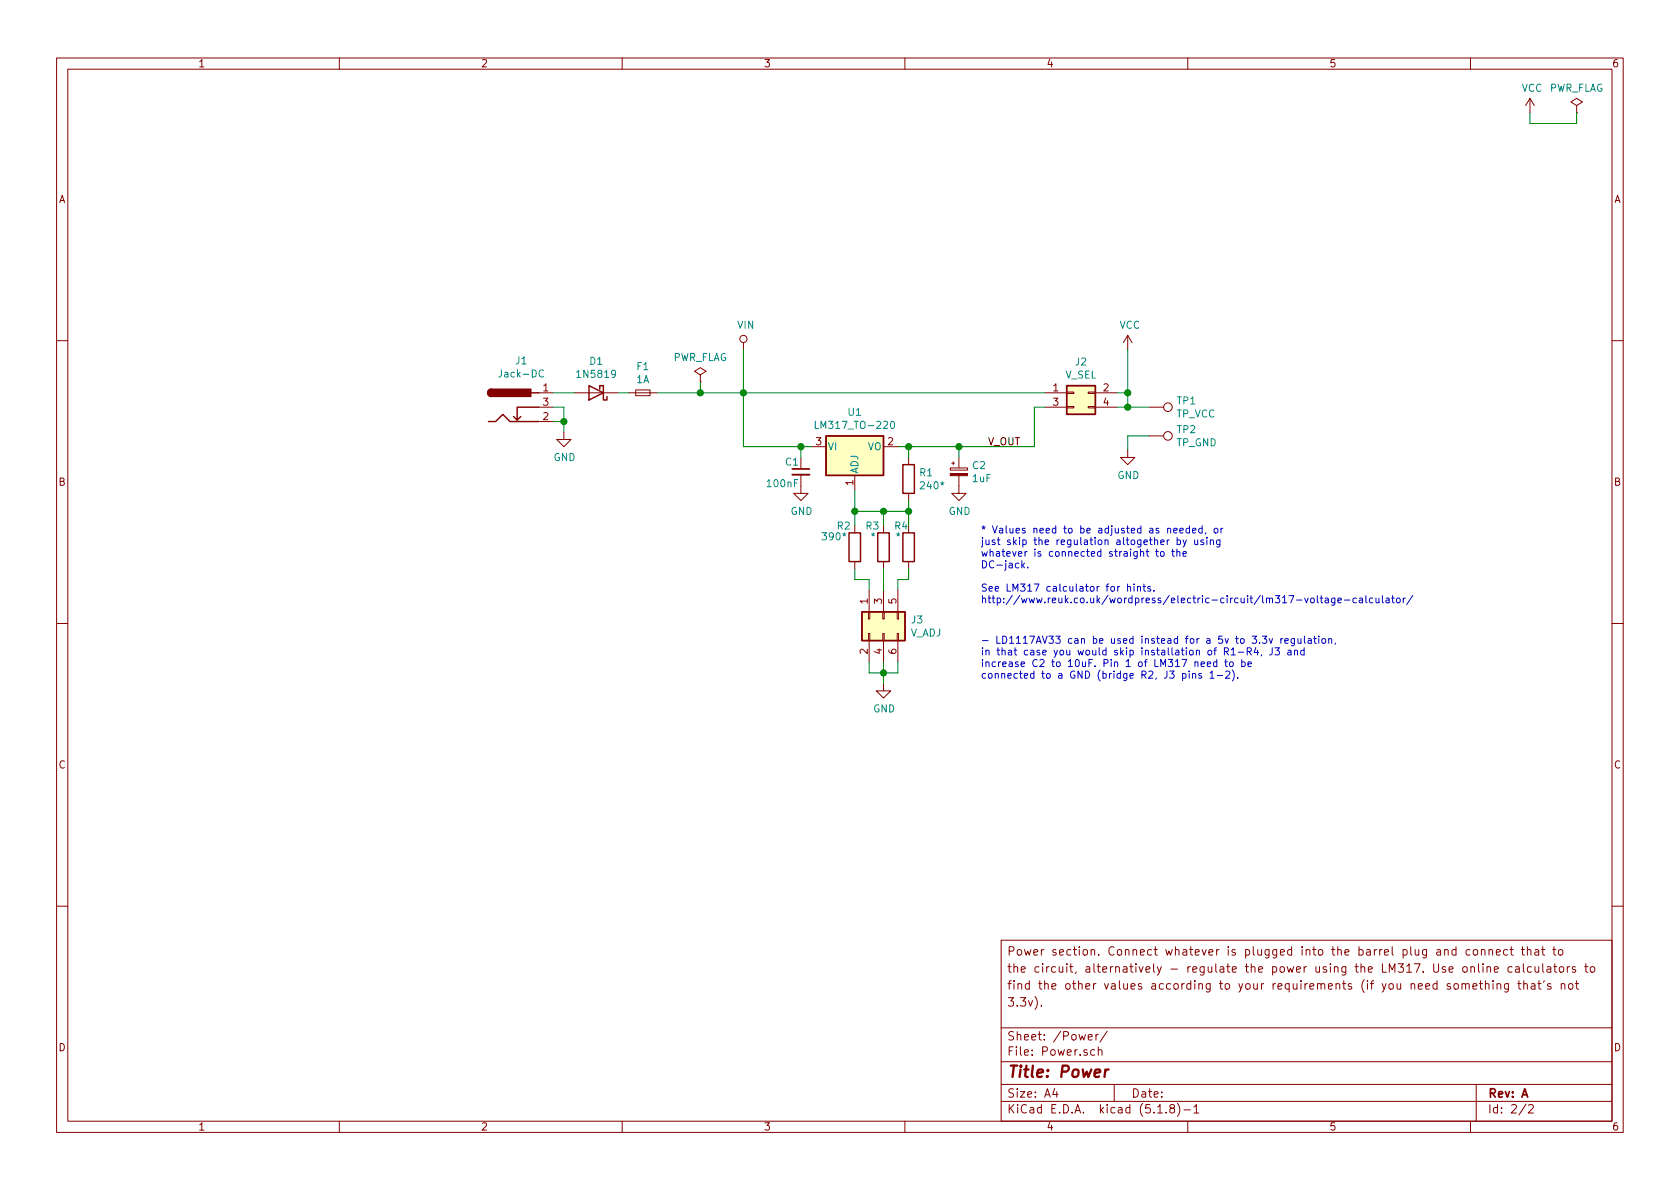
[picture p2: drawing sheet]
EESchema Schematic File Version 4
EELAYER 30 0
EELAYER END
$Descr A4 11693 8268
encoding utf-8
Sheet 2 2
Title "Power"
Date ""
Rev "A"
Comp ""
Comment1 "3.3v)."
Comment2 "find the other values according to your requirements (if you need something that's not"
Comment3 "the circuit, alternatively - regulate the power using the LM317. Use online calculators to"
Comment4 "Power section. Connect whatever is plugged into the barrel plug and connect that to"
$EndDescr
$Comp
L Device:C_Small C?
U 1 1
P 5575 3275
AR Path="/6440E51A" Ref="C?"  Part="1" 
AR Path="/643F8439/6440E51A" Ref="C1"  Part="1" 
F 0 "C1" H 5585 3345 50  0000 L CNN
F 1 "100nF" H 5585 3195 50  0000 L CNN
F 2 "Capacitor_THT:C_Disc_D4.7mm_W2.5mm_P5.00mm" H 5575 3275 50  0001 C CNN
F 3 "" H 5575 3275 50  0001 C CNN
	1    5575 3275
	-1   0    0    -1  
$EndComp
$Comp
L Regulator_Linear:LM317_TO-220 U?
U 1 1
P 5950 3100
AR Path="/6440E520" Ref="U?"  Part="1" 
AR Path="/643F8439/6440E520" Ref="U1"  Part="1" 
F 0 "U1" H 5950 3342 50  0000 C CNN
F 1 "LM317_TO-220" H 5950 3251 50  0000 C CNN
F 2 "Package_TO_SOT_THT:TO-220-3_Horizontal_TabDown" H 5950 3350 50  0001 C CIN
F 3 "http://www.ti.com/lit/ds/symlink/lm317.pdf" H 5950 3100 50  0001 C CNN
	1    5950 3100
	1    0    0    -1  
$EndComp
Wire Wire Line
	5650 3100 5575 3100
Wire Wire Line
	5575 3100 5575 3175
Wire Wire Line
	6250 3100 6325 3100
Wire Wire Line
	6325 3100 6325 3175
$Comp
L Device:R R?
U 1 1
P 6325 3325
AR Path="/6440E52A" Ref="R?"  Part="1" 
AR Path="/643F8439/6440E52A" Ref="R1"  Part="1" 
F 0 "R1" H 6395 3371 50  0000 L CNN
F 1 "240*" H 6395 3280 50  0000 L CNN
F 2 "resistor:R_Axial_DIN0207_L6.3mm_D2.5mm_P10.16mm_Horizontal" V 6255 3325 50  0001 C CNN
F 3 "~" H 6325 3325 50  0001 C CNN
	1    6325 3325
	1    0    0    -1  
$EndComp
$Comp
L power:GND #PWR?
U 1 1
P 5575 3375
AR Path="/6440E530" Ref="#PWR?"  Part="1" 
AR Path="/643F8439/6440E530" Ref="#PWR03"  Part="1" 
F 0 "#PWR03" H 5575 3125 50  0001 C CNN
F 1 "GND" H 5580 3202 50  0000 C CNN
F 2 "" H 5575 3375 50  0001 C CNN
F 3 "" H 5575 3375 50  0001 C CNN
	1    5575 3375
	1    0    0    -1  
$EndComp
$Comp
L Device:CP_Small C?
U 1 1
P 6675 3275
AR Path="/6440E536" Ref="C?"  Part="1" 
AR Path="/643F8439/6440E536" Ref="C2"  Part="1" 
F 0 "C2" H 6763 3321 50  0000 L CNN
F 1 "1uF" H 6763 3230 50  0000 L CNN
F 2 "Capacitor_THT:CP_Radial_D4.0mm_P2.00mm" H 6675 3275 50  0001 C CNN
F 3 "~" H 6675 3275 50  0001 C CNN
	1    6675 3275
	1    0    0    -1  
$EndComp
$Comp
L power:GND #PWR?
U 1 1
P 6675 3375
AR Path="/6440E53C" Ref="#PWR?"  Part="1" 
AR Path="/643F8439/6440E53C" Ref="#PWR05"  Part="1" 
F 0 "#PWR05" H 6675 3125 50  0001 C CNN
F 1 "GND" H 6680 3202 50  0000 C CNN
F 2 "" H 6675 3375 50  0001 C CNN
F 3 "" H 6675 3375 50  0001 C CNN
	1    6675 3375
	1    0    0    -1  
$EndComp
Wire Wire Line
	6675 3175 6675 3100
Wire Wire Line
	6675 3100 6325 3100
Connection ~ 6325 3100
$Comp
L power:VCC #PWR?
U 1 1
P 7850 2425
AR Path="/6440E545" Ref="#PWR?"  Part="1" 
AR Path="/643F8439/6440E545" Ref="#PWR06"  Part="1" 
F 0 "#PWR06" H 7850 2275 50  0001 C CNN
F 1 "VCC" H 7865 2598 50  0000 C CNN
F 2 "" H 7850 2425 50  0001 C CNN
F 3 "" H 7850 2425 50  0001 C CNN
	1    7850 2425
	1    0    0    -1  
$EndComp
Wire Wire Line
	6325 3475 6325 3550
Wire Wire Line
	6325 3550 6150 3550
Wire Wire Line
	5950 3550 5950 3400
Wire Wire Line
	5950 3550 5950 3650
Connection ~ 5950 3550
$Comp
L barrel_jack:Jack-DC J?
U 1 1
P 3550 2825
AR Path="/6440E550" Ref="J?"  Part="1" 
AR Path="/643F8439/6440E550" Ref="J1"  Part="1" 
F 0 "J1" H 3629 3150 50  0000 C CNN
F 1 "Jack-DC" H 3629 3059 50  0000 C CNN
F 2 "power:BARREL_JACK" H 3600 2785 50  0001 C CNN
F 3 "~" H 3600 2785 50  0001 C CNN
	1    3550 2825
	1    0    0    -1  
$EndComp
$Comp
L barrel_jack:VIN #PWR?
U 1 1
P 5175 2425
AR Path="/6440E556" Ref="#PWR?"  Part="1" 
AR Path="/643F8439/6440E556" Ref="#PWR02"  Part="1" 
F 0 "#PWR02" H 5175 2275 50  0001 C CNN
F 1 "VIN" H 5192 2598 50  0000 C CNN
F 2 "" H 5175 2425 50  0001 C CNN
F 3 "" H 5175 2425 50  0001 C CNN
	1    5175 2425
	1    0    0    -1  
$EndComp
Wire Wire Line
	3850 2825 3925 2825
Wire Wire Line
	3925 2825 3925 2925
Wire Wire Line
	3925 2925 3850 2925
Wire Wire Line
	3925 2925 3925 3000
Connection ~ 3925 2925
$Comp
L power:GND #PWR?
U 1 1
P 3925 3000
AR Path="/6440E561" Ref="#PWR?"  Part="1" 
AR Path="/643F8439/6440E561" Ref="#PWR01"  Part="1" 
F 0 "#PWR01" H 3925 2750 50  0001 C CNN
F 1 "GND" H 3930 2827 50  0000 C CNN
F 2 "" H 3925 3000 50  0001 C CNN
F 3 "" H 3925 3000 50  0001 C CNN
	1    3925 3000
	1    0    0    -1  
$EndComp
Wire Wire Line
	5175 3100 5575 3100
Connection ~ 5575 3100
$Comp
L Device:R R?
U 1 1
P 5950 3800
AR Path="/6440E569" Ref="R?"  Part="1" 
AR Path="/643F8439/6440E569" Ref="R2"  Part="1" 
F 0 "R2" H 5975 3950 50  0000 L CNN
F 1 "390*" H 6000 3875 50  0000 L CNN
F 2 "resistor:R_Axial_DIN0207_L6.3mm_D2.5mm_P10.16mm_Horizontal" V 5880 3800 50  0001 C CNN
F 3 "~" H 5950 3800 50  0001 C CNN
	1    5950 3800
	-1   0    0    -1  
$EndComp
$Comp
L Connector_Generic:Conn_02x03_Odd_Even J?
U 1 1
P 6150 4300
AR Path="/6440E56F" Ref="J?"  Part="1" 
AR Path="/643F8439/6440E56F" Ref="J3"  Part="1" 
F 0 "J3" V 6154 4112 50  0000 R CNN
F 1 "V_ADJ" V 6245 4112 50  0000 R CNN
F 2 "Connector_PinHeader_2.54mm:PinHeader_2x03_P2.54mm_Vertical" H 6150 4300 50  0001 C CNN
F 3 "~" H 6150 4300 50  0001 C CNN
	1    6150 4300
	0    -1   1    0   
$EndComp
Wire Wire Line
	6050 4600 6050 4675
Wire Wire Line
	6050 4675 6150 4675
Wire Wire Line
	6150 4675 6150 4600
Wire Wire Line
	6150 4675 6250 4675
Wire Wire Line
	6250 4675 6250 4600
Connection ~ 6150 4675
Wire Wire Line
	6150 4675 6150 4750
$Comp
L power:GND #PWR?
U 1 1
P 6150 4750
AR Path="/6440E57C" Ref="#PWR?"  Part="1" 
AR Path="/643F8439/6440E57C" Ref="#PWR04"  Part="1" 
F 0 "#PWR04" H 6150 4500 50  0001 C CNN
F 1 "GND" H 6155 4577 50  0000 C CNN
F 2 "" H 6150 4750 50  0001 C CNN
F 3 "" H 6150 4750 50  0001 C CNN
	1    6150 4750
	1    0    0    -1  
$EndComp
$Comp
L Device:R R?
U 1 1
P 6150 3800
AR Path="/6440E582" Ref="R?"  Part="1" 
AR Path="/643F8439/6440E582" Ref="R3"  Part="1" 
F 0 "R3" H 6175 3950 50  0000 L CNN
F 1 "*" H 6200 3875 50  0000 L CNN
F 2 "resistor:R_Axial_DIN0207_L6.3mm_D2.5mm_P10.16mm_Horizontal" V 6080 3800 50  0001 C CNN
F 3 "~" H 6150 3800 50  0001 C CNN
	1    6150 3800
	-1   0    0    -1  
$EndComp
Wire Wire Line
	6150 3650 6150 3550
Connection ~ 6150 3550
Wire Wire Line
	5950 3550 6150 3550
$Comp
L Device:R R?
U 1 1
P 6325 3800
AR Path="/6440E58B" Ref="R?"  Part="1" 
AR Path="/643F8439/6440E58B" Ref="R4"  Part="1" 
F 0 "R4" H 6325 3950 50  0000 L CNN
F 1 "*" H 6375 3875 50  0000 L CNN
F 2 "resistor:R_Axial_DIN0207_L6.3mm_D2.5mm_P10.16mm_Horizontal" V 6255 3800 50  0001 C CNN
F 3 "~" H 6325 3800 50  0001 C CNN
	1    6325 3800
	-1   0    0    -1  
$EndComp
Wire Wire Line
	6150 4100 6150 3950
Wire Wire Line
	6050 4100 6050 4025
Wire Wire Line
	6050 4025 5950 4025
Wire Wire Line
	5950 4025 5950 3950
Wire Wire Line
	6250 4100 6250 4025
Wire Wire Line
	6250 4025 6325 4025
Wire Wire Line
	6325 4025 6325 3950
Wire Wire Line
	6325 3650 6325 3550
Connection ~ 6325 3550
$Comp
L Connector_Generic:Conn_02x02_Odd_Even J?
U 1 1
P 7475 2725
AR Path="/6440E59A" Ref="J?"  Part="1" 
AR Path="/643F8439/6440E59A" Ref="J2"  Part="1" 
F 0 "J2" H 7525 2942 50  0000 C CNN
F 1 "V_SEL" H 7525 2851 50  0000 C CNN
F 2 "Connector_PinHeader_2.54mm:PinHeader_2x02_P2.54mm_Vertical" H 7475 2725 50  0001 C CNN
F 3 "~" H 7475 2725 50  0001 C CNN
	1    7475 2725
	1    0    0    -1  
$EndComp
Wire Wire Line
	7850 2825 7775 2825
Wire Wire Line
	7775 2725 7850 2725
Connection ~ 7850 2725
Wire Wire Line
	7850 2725 7850 2825
Wire Wire Line
	7275 2725 5175 2725
Wire Wire Line
	5175 2725 5175 3100
Connection ~ 5175 2725
Connection ~ 6675 3100
Text Notes 6825 4200 0    50   ~ 0
* Values need to be adjusted as needed, or\njust skip the regulation altogether by using\nwhatever is connected straight to the\nDC-jack.\n\nSee LM317 calculator for hints.\nhttp://www.reuk.co.uk/wordpress/electric-circuit/lm317-voltage-calculator/
$Comp
L Diode:1N5819 D?
U 1 1
P 4150 2725
AR Path="/6440E5AB" Ref="D?"  Part="1" 
AR Path="/643F8439/6440E5AB" Ref="D1"  Part="1" 
F 0 "D1" H 4150 2508 50  0000 C CNN
F 1 "1N5819" H 4150 2599 50  0000 C CNN
F 2 "Diode_THT:D_DO-41_SOD81_P10.16mm_Horizontal" H 4150 2550 50  0001 C CNN
F 3 "http://www.vishay.com/docs/88525/1n5817.pdf" H 4150 2725 50  0001 C CNN
	1    4150 2725
	-1   0    0    1   
$EndComp
Wire Wire Line
	3850 2725 4000 2725
$Comp
L power:PWR_FLAG #FLG?
U 1 1
P 10975 775
AR Path="/6440E5B2" Ref="#FLG?"  Part="1" 
AR Path="/643F8439/6440E5B2" Ref="#FLG02"  Part="1" 
F 0 "#FLG02" H 10975 850 50  0001 C CNN
F 1 "PWR_FLAG" H 10975 948 50  0000 C CNN
F 2 "" H 10975 775 50  0001 C CNN
F 3 "~" H 10975 775 50  0001 C CNN
	1    10975 775 
	1    0    0    -1  
$EndComp
$Comp
L power:VCC #PWR?
U 1 1
P 10650 775
AR Path="/6440E5B8" Ref="#PWR?"  Part="1" 
AR Path="/643F8439/6440E5B8" Ref="#PWR07"  Part="1" 
F 0 "#PWR07" H 10650 625 50  0001 C CNN
F 1 "VCC" H 10665 948 50  0000 C CNN
F 2 "" H 10650 775 50  0001 C CNN
F 3 "" H 10650 775 50  0001 C CNN
	1    10650 775 
	1    0    0    -1  
$EndComp
Wire Wire Line
	10650 775  10650 850 
Wire Wire Line
	10650 850  10975 850 
Wire Wire Line
	10975 850  10975 775 
$Comp
L power:PWR_FLAG #FLG?
U 1 1
P 4875 2650
AR Path="/6440E5C1" Ref="#FLG?"  Part="1" 
AR Path="/643F8439/6440E5C1" Ref="#FLG01"  Part="1" 
F 0 "#FLG01" H 4875 2725 50  0001 C CNN
F 1 "PWR_FLAG" H 4875 2823 50  0000 C CNN
F 2 "" H 4875 2650 50  0001 C CNN
F 3 "~" H 4875 2650 50  0001 C CNN
	1    4875 2650
	1    0    0    -1  
$EndComp
Wire Wire Line
	4875 2650 4875 2725
Wire Wire Line
	4575 2725 4875 2725
Wire Wire Line
	4875 2725 5175 2725
Connection ~ 4875 2725
Wire Wire Line
	5175 2425 5175 2725
Wire Wire Line
	7850 2425 7850 2725
Wire Wire Line
	6675 3100 7200 3100
Wire Wire Line
	7200 3100 7200 2825
Wire Wire Line
	7200 2825 7275 2825
Text Label 6875 3100 0    50   ~ 0
V_OUT
$Comp
L Connector:TestPoint TP1
U 1 1
P 8000 2825
F 0 "TP1" V 7954 3013 50  0000 L CNN
F 1 "TP_VCC" V 8045 3013 50  0000 L CNN
F 2 "testpoint:TestPoint_Large" H 8200 2825 50  0001 C CNN
F 3 "~" H 8200 2825 50  0001 C CNN
	1    8000 2825
	0    1    1    0   
$EndComp
Wire Wire Line
	7850 2825 8000 2825
$Comp
L power:GND #PWR?
U 1 1
P 7850 3125
AR Path="/6442CE56" Ref="#PWR?"  Part="1" 
AR Path="/643F8439/6442CE56" Ref="#PWR08"  Part="1" 
F 0 "#PWR08" H 7850 2875 50  0001 C CNN
F 1 "GND" H 7855 2952 50  0000 C CNN
F 2 "" H 7850 3125 50  0001 C CNN
F 3 "" H 7850 3125 50  0001 C CNN
	1    7850 3125
	1    0    0    -1  
$EndComp
$Comp
L Connector:TestPoint TP2
U 1 1
P 8000 3025
F 0 "TP2" V 7954 3213 50  0000 L CNN
F 1 "TP_GND" V 8045 3213 50  0000 L CNN
F 2 "testpoint:TestPoint_Large" H 8200 3025 50  0001 C CNN
F 3 "~" H 8200 3025 50  0001 C CNN
	1    8000 3025
	0    1    1    0   
$EndComp
Wire Wire Line
	8000 3025 7850 3025
Connection ~ 7850 2825
Wire Wire Line
	7850 3025 7850 3125
$Comp
L Device:Fuse_Small F1
U 1 1
P 4475 2725
F 0 "F1" H 4475 2910 50  0000 C CNN
F 1 "1A" H 4475 2819 50  0000 C CNN
F 2 "fuse_holder:Fuseholder5x20_horiz_SemiClosed_Casing10x25mm" H 4475 2725 50  0001 C CNN
F 3 "~" H 4475 2725 50  0001 C CNN
	1    4475 2725
	1    0    0    -1  
$EndComp
Wire Wire Line
	4300 2725 4375 2725
Text Notes 6825 4725 0    50   ~ 0
- LD1117AV33 can be used instead for a 5v to 3.3v regulation,\nin that case you would skip installation of R1-R4, J3 and\nincrease C2 to 10uF. Pin 1 of LM317 need to be\nconnected to a GND (bridge R2, J3 pins 1-2).
$EndSCHEMATC
